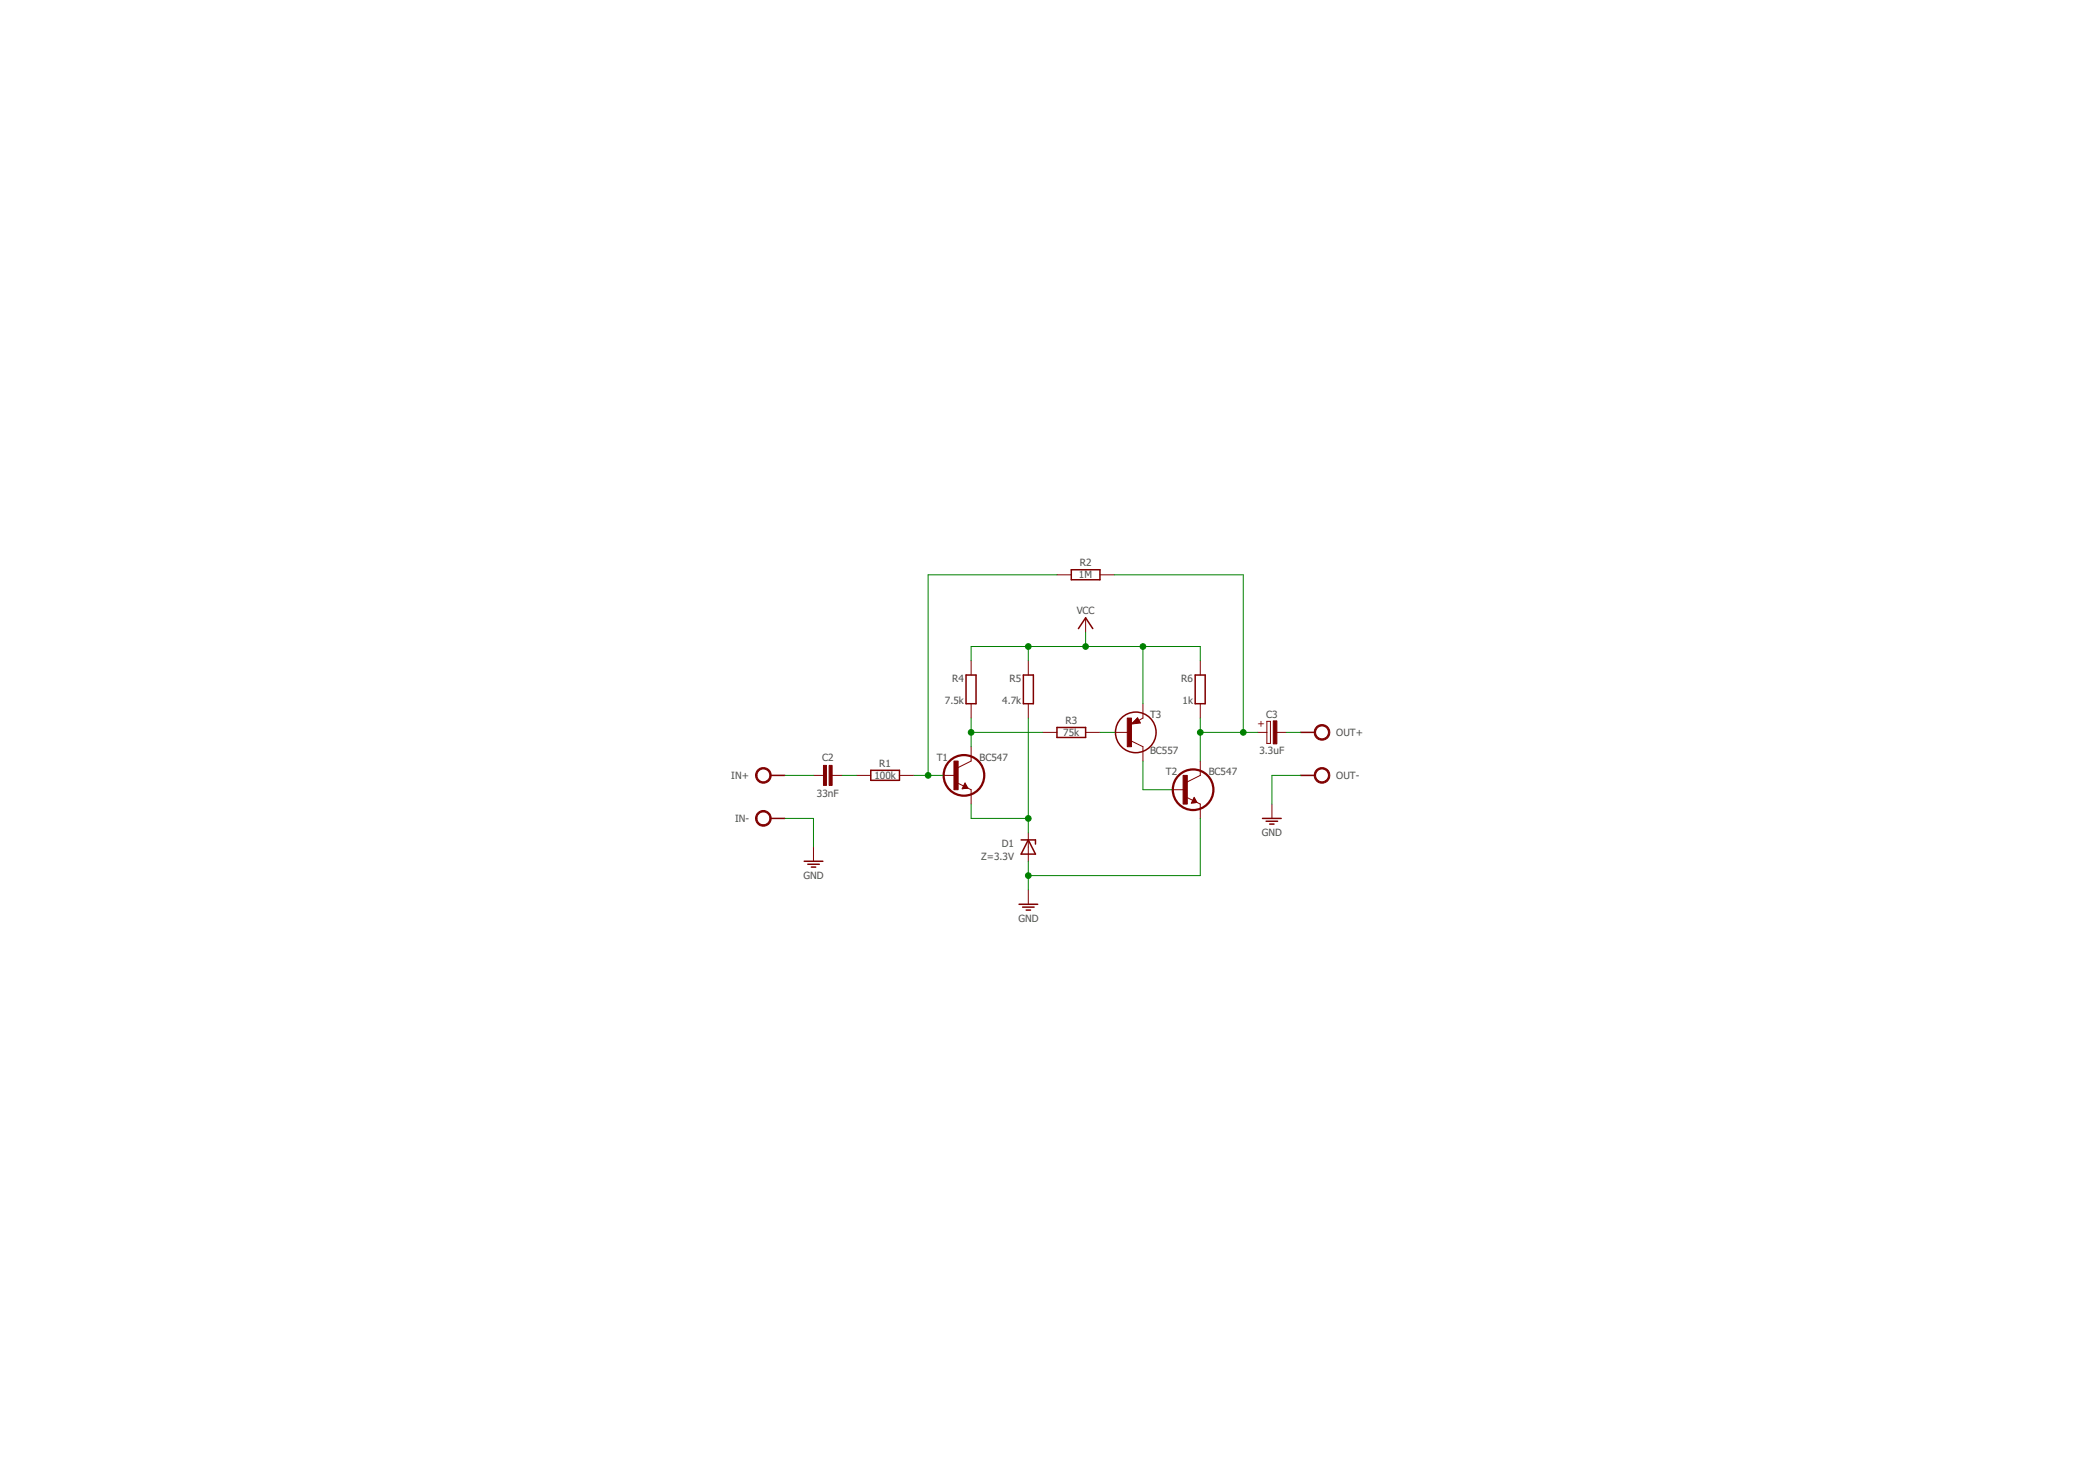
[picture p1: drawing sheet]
<svg xmlns="http://www.w3.org/2000/svg" width="297mm" height="210mm" viewBox="0 0 297 210" stroke-linecap="round" stroke-linejoin="round" font-family="sans-serif">
<g fill="none" stroke="#800000" stroke-width=".14">
<path d="M137.7 93.6v2.1M137.7 99.7v2.1M145.8 93.6v2.1M145.8 99.7v2.1M149.9 81.5h2M153.9 87.6v2M156 81.5h2M162.1 99.7v2.1l-.6 .3M170.2 93.6v2.1M170.2 99.7v2.1M115.3 109.9h1.5M118 109.9h1.4"/>
<path d="M121.4 109.9h2.1M127.5 109.9h2.1M133.6 109.9h2.1M135.9 111l1.3 .7M136.8 111l.4 .7-.8 .1zM137.2 111.7l.5 .2v2.1M137.7 105.8v2.1l-2 1M145.8 118v4.1M147.8 103.8h2.1M153.9 103.8h2.1M158 103.8h2M160.4 105l1.7 .8v2.1"/>
<path d="M161.3 101.7l.4 .8-1.3 .1zM166.1 111.9h2M168.4 113.1l1.3 .6M169.3 113l.4 .7-.8 .1zM169.7 113.7l.5 .3v2M170.2 107.9v2l-2 1M178.3 103.8h1.3M179.6 102.2h.5v3.2h-.5zM180.3 114v2M180.9 103.8h1.5M115.3 120.1v2M145.8 126.1v2.1"/>
</g>
<path d="M136.8 111.2l.3 .5h-.5M169.3 113.2l.3 .5h-.5" fill="none" stroke="#800000" stroke-width=".25"/>
<g fill="none" stroke="#800000" stroke-width=".21">
<path d="M137 95.7h1.4v4h-1.4zM145.1 95.7h1.4v4h-1.4zM151.9 80.8h4.1v1.4h-4.1zM152.9 89.1l1-1.5 1 1.5M169.5 95.7h1.4v4h-1.4zM109.2 116h2.1M109.2 109.9h2.1M123.5 109.2h4v1.4h-4zM136.8 111.2l-.2 .4h.3l-.1-.2M144.8 119h2v.6M145.8 119l1 2.1h-2zM149.9 103.1h4v1.4h-4z"/>
<path d="M161.2 102.3h-.3l.3-.2 .2 .3-.8 .1 .6-.6 .3 .5M169.3 113.2l-.2 .4h.3l-.1-.2M179 116h2.7M179.5 116.4h1.6M180 116.8h.6M184.4 109.9h2M184.4 103.8h2M114 122.1h2.7M114.5 122.5h1.7M115 122.9h.7M144.5 128.2h2.6M145 128.6h1.6"/>
<path d="M145.5 129h.6"/>
<circle cx="161" cy="103.8" r="2.88"/>
</g>
<g fill="#800000" stroke="#800000" stroke-width=".14">
<path d="M135.3 107.9h.5v4h-.5z"/>
<path d="M167.7 109.9h.6v4.1h-.6z"/>
<path d="M159.8 101.8h.6v4h-.6z"/>
<path d="M116.8 108.5h.4v2.8h-.4z"/>
<path d="M117.6 108.5h.4v2.8h-.4z"/>
<path d="M180.5 102.2h.5v3.2h-.5z"/>
</g>
<g fill="none" stroke="#800000" stroke-width=".32">
<circle cx="136.7" cy="109.9" r="2.88"/>
<circle cx="169.2" cy="111.9" r="2.88"/>
</g>
<g fill="#800000" stroke="#800000" stroke-width=".14">
<path d="M107.5 115.1a1.11 1.11 0 0 1 1.7 .4 1.11 1.11 0 0 1-.7 1.6 1.11 1.11 0 0 1-1.4-1.1h.2a.92 .92 0 0 1 1.3-.9 .92 .92 0 0 1 .2 1.6 .92 .92 0 0 1-1.4-.5l-.1-.2h-.2l.1-.3z" fill-rule="evenodd"/>
<path d="M107.5 109.1a1.11 1.11 0 0 1 1.7 .3 1.11 1.11 0 0 1-.7 1.6 1.11 1.11 0 0 1-1.4-1.1h.2a.91 .91 0 0 1 1.3-.9 .91 .91 0 0 1 .2 1.6 .91 .91 0 0 1-1.4-.4l-.1-.3h-.2l.1-.3z" fill-rule="evenodd"/>
<path d="M186.7 109.1a1.11 1.11 0 0 1 1.7 .3 1.11 1.11 0 0 1-.7 1.6 1.11 1.11 0 0 1-1.4-1.1h.2a.91 .91 0 0 1 1.3-.9 .91 .91 0 0 1 .2 1.6 .91 .91 0 0 1-1.4-.4l-.1-.3h-.2l.1-.3z" fill-rule="evenodd"/>
<path d="M186.7 103a1.11 1.11 0 0 1 1.7 .3 1.11 1.11 0 0 1-.7 1.6 1.11 1.11 0 0 1-1.4-1.1h.2a.91 .91 0 0 1 1.3-.9 .91 .91 0 0 1 .2 1.6 .91 .91 0 0 1-1.4-.4l-.1-.3h-.2l.1-.3z" fill-rule="evenodd"/>
</g>
<g fill="none" stroke="#008000" stroke-width=".14">
<path d="M137.7 93.6v-2h32.5v2M145.8 91.6v2M149.9 81.5h-18.3v28.4M153.9 89.6v2M158 81.5h18.3v22.3M162.1 91.6v8.1M111.3 116h4v4.1M111.3 109.9h4M119.4 109.9h2M129.6 109.9h4M137.7 114v2h8.1M137.7 101.8v4"/>
<path d="M137.7 103.8h10.1M145.8 101.8v16.2M156 103.8h2M162.1 107.9v4h4M170.2 101.8v6.1M170.2 116v8.1h-24.4M170.2 103.8h8.1M182.4 103.8h2M184.4 109.9h-4.1v4.1M145.8 122.1v4"/>
</g>
<g fill="#008000" stroke="#008000" stroke-width=".14">
<circle cx="145.8" cy="124.1" r=".4"/>
<circle cx="145.8" cy="116" r=".4"/>
<circle cx="137.7" cy="103.8" r=".4"/>
<circle cx="131.6" cy="109.9" r=".4"/>
<circle cx="176.3" cy="103.8" r=".4"/>
<circle cx="170.2" cy="103.8" r=".4"/>
<circle cx="162.1" cy="91.6" r=".4"/>
<circle cx="153.9" cy="91.6" r=".4"/>
<circle cx="145.8" cy="91.6" r=".4"/>
</g>
<g font-size="1.4" fill="#505050">
<text x="153" y="82">1M</text>
<text x="153.1" y="80.3">R2</text>
<text x="152.7" y="87.1">VCC</text>
<text x="134" y="99.7">7.5k</text>
<text x="135" y="96.7">R4</text>
<text x="142.1" y="99.7">4.7k</text>
<text x="143.1" y="96.7">R5</text>
<text x="163.1" y="101.8">T3</text>
<text x="167.5" y="96.7">R6</text>
<text x="167.7" y="99.7">1k</text>
<text x="179.5" y="101.8">C3</text>
<text x="116.6" y="107.9">C2</text>
<text x="132.8" y="107.9">T1</text>
<text x="138.9" y="107.9">BC547</text>
<text x="150.8" y="104.3">75k</text>
<text x="151.1" y="102.6">R3</text>
<text x="163.1" y="106.8">BC557</text>
<text x="178.6" y="106.8">3.3uF</text>
<text x="189.5" y="104.3">OUT+</text>
<text x="103.7" y="110.4">IN+</text>
<text x="115.8" y="112.9">33nF</text>
<text x="124" y="110.4">100k</text>
<text x="124.7" y="108.7">R1</text>
<text x="165.3" y="109.9">T2</text>
<text x="171.4" y="109.9">BC547</text>
<text x="189.5" y="110.4">OUT-</text>
<text x="104.2" y="116.5">IN-</text>
<text x="178.9" y="118.4">GND</text>
<text x="113.9" y="124.5">GND</text>
<text x="139.1" y="121.9">Z=3.3V</text>
<text x="142" y="120">D1</text>
<text x="144.4" y="130.6">GND</text>
</g>
<text font-size="1.4" fill="#800000" x="178.3" y="103">+</text>
</svg>
